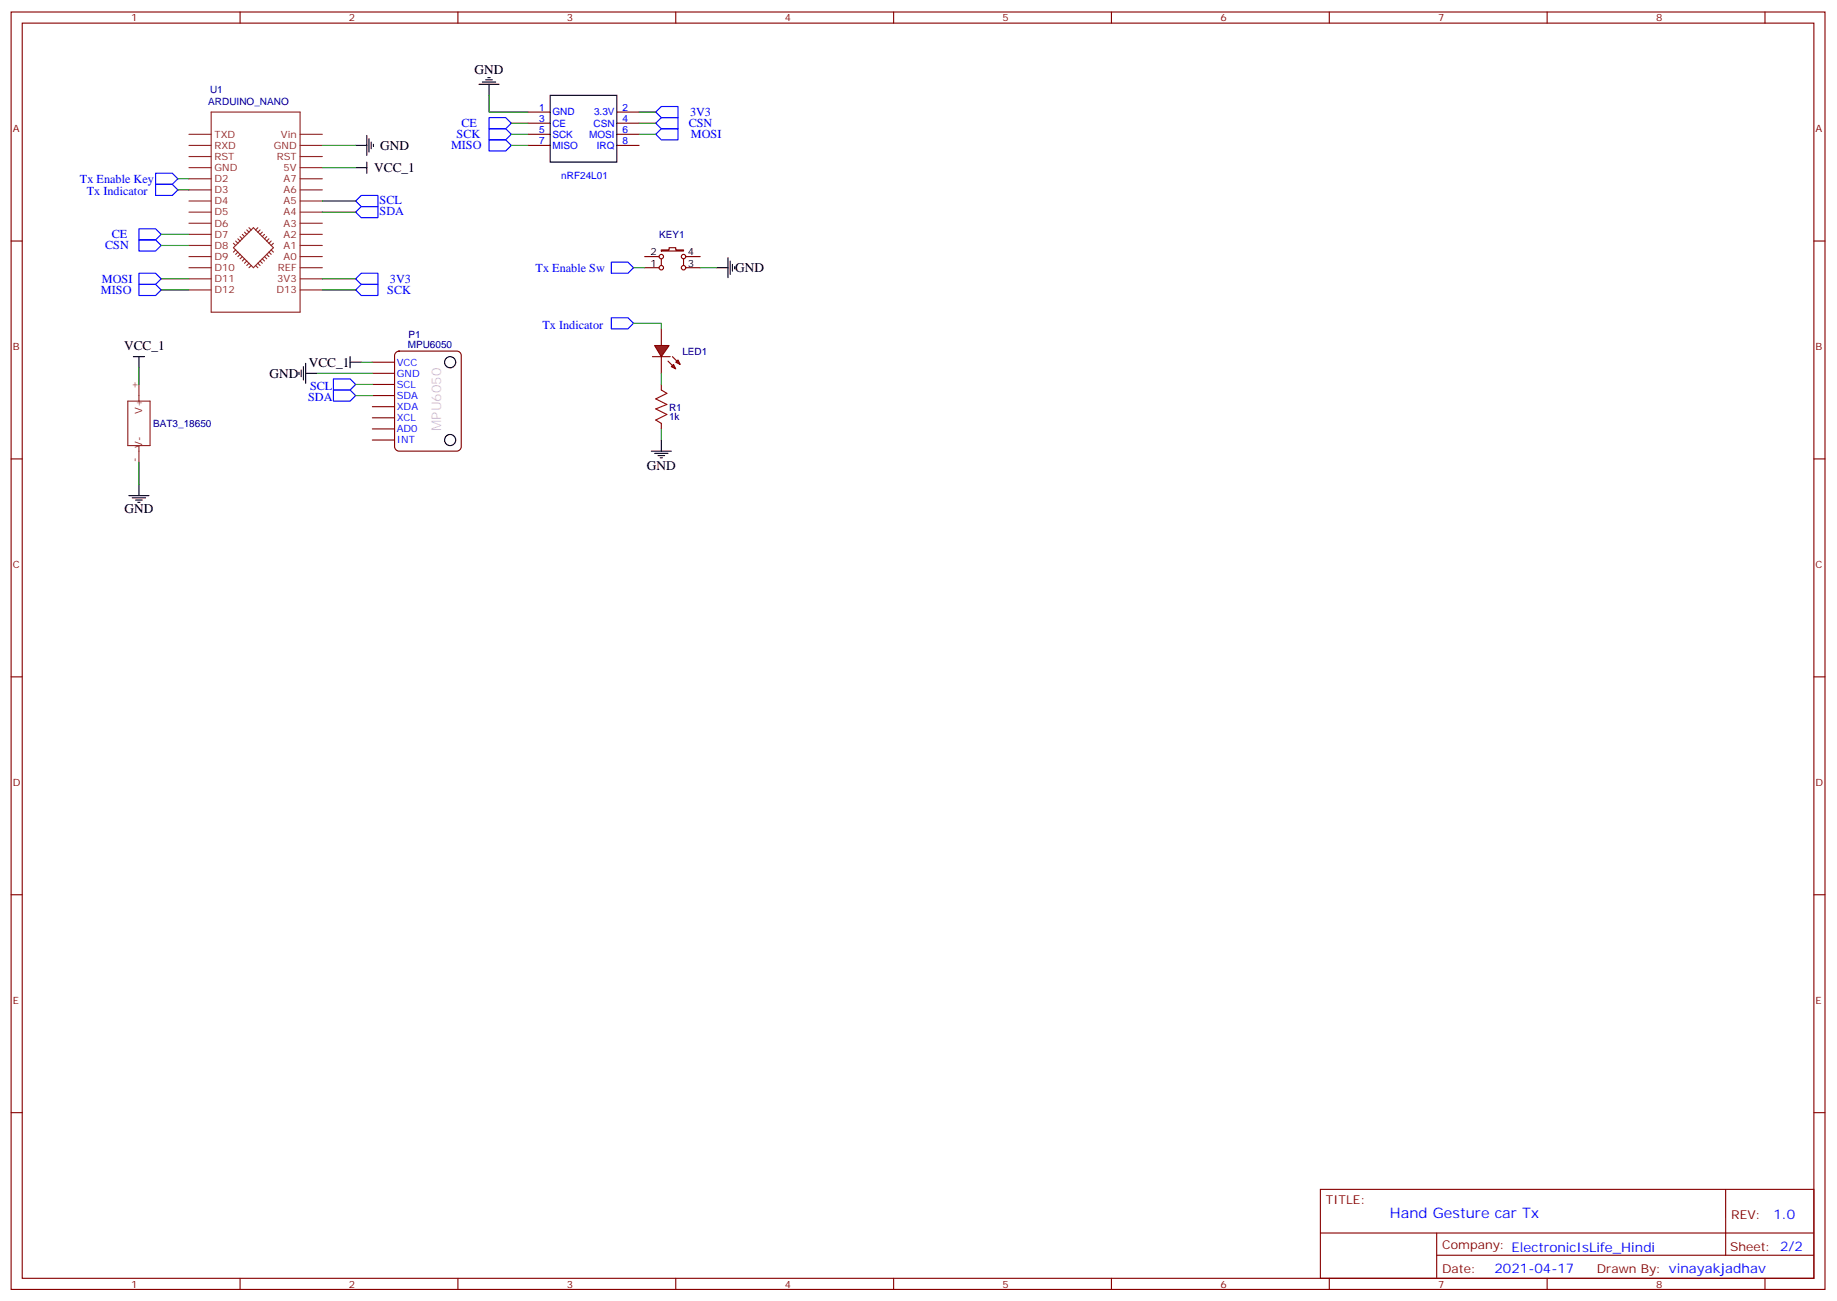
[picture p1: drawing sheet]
<svg xmlns="http://www.w3.org/2000/svg" width="583mm" height="413mm" viewBox="0 0 583 413" stroke-linecap="round" stroke-linejoin="round" font-family="sans-serif">
<g fill="none" stroke="#870000" stroke-width=".35">
<path d="M3.5 3.8h575.8v405.4h-575.8zM7.1 7.3h568.6v398.3h-568.6zM76.2 3.8v3.5M145.3 3.8v3.5M214.5 3.8v3.5M283.6 3.8v3.5M352.8 3.8v3.5M421.9 3.8v3.5M491.1 3.8v3.5M560.2 3.8v3.5M167.6 35.6h7M167.6 39.1h7"/>
<path d="M195.8 35.6h7M195.8 39.1h7M167.6 42.6h7M167.6 46.1h7M195.8 42.6h7M195.8 46.1h7M3.5 76.5h3.6M575.7 76.5h3.6M3.5 145.6h3.6M575.7 145.6h3.6M3.5 214.8h3.6M575.7 214.8h3.6"/>
<path d="M3.5 283.9h3.6M575.7 283.9h3.6M3.5 353.1h3.6M575.7 353.1h3.6M419.1 377.4h156.6v28.2h-156.6zM547.7 377.4v20.9M419.1 391.2h156.5M456 398.3h119.6M456 391.2v14.2M76.2 405.6v3.6M145.3 405.6v3.6M214.5 405.6v3.6"/>
<path d="M283.6 405.6v3.6M352.8 405.6v3.6M421.9 405.6v3.6M491.1 405.6v3.6M560.2 405.6v3.6"/>
</g>
<g fill="none" stroke="#8c2424" stroke-width=".35">
<path d="M67 35.6h28.2v63.5h-28.2zM60 56.7h7M60 53.2h7M60 49.7h7M60 46.1h7M60 42.6h7M95.2 56.7h7.1M95.2 53.2h7.1M95.2 49.7h7.1M95.2 46.1h7.1M95.2 42.6h7.1M60 77.9h7"/>
<path d="M60 74.4h7M60 70.8h7M60 67.3h7M60 63.8h7M60 60.3h7M74.1 78.6l6.3-6.4 6.4 6.4-6.4 6.3zM74.1 77.2l.7 .7M74.8 76.5l.7 .7M74.8 79.3l-.7 .7M75.5 75.8l.7 .7M76.2 75.1l.7 .7M76.9 74.4l.7 .7"/>
<path d="M77.6 73.7l.7 .7M78.3 73l.7 .7M79 72.2l.7 .8M81.8 72.2l-.7 .8M82.5 73l-.7 .7M83.3 73.7l-.8 .7M84 74.4l-.7 .7M84.7 75.1l-.7 .7M85.4 75.8l-.7 .7M86.1 79.3l.7 .7M86.1 76.5l-.7 .7M86.8 77.2l-.7 .7"/>
<path d="M95.2 77.9h7.1M95.2 74.4h7.1M95.2 70.8h7.1M95.2 67.3h7.1M95.2 63.8h7.1M95.2 60.3h7.1M60 88.5h7M60 84.9h7M60 81.4h7M60 92h7M75.5 80l-.7 .7M76.2 80.7l-.7 .7"/>
<path d="M76.9 81.4l-.7 .7M77.6 82.1l-.7 .7M78.3 82.8l-.7 .7M79 83.5l-.7 .7M79.7 84.2l-.7 .7M81.1 84.2l.7 .7M81.8 83.5l.7 .7M82.5 82.8l.8 .7M83.3 82.1l.7 .7M84 81.4l.7 .7M84.7 80.7l.7 .7M85.4 80l.7 .7"/>
<path d="M95.2 88.5h7.1M95.2 84.9h7.1M95.2 81.4h7.1M95.2 92h7.1M40.6 127.3h7v14.1h-7zM44.1 122v5.3M44.1 141.4v5.3"/>
</g>
<g fill="none" stroke="#000" stroke-width=".35">
<path d="M152 26.7h6.4M153.1 26h4.2M154.2 25.3h2.1M154.9 24.6h.7M155.2 26.7v3.6M174.6 30.3h21.2v21.1h-21.2zM112.9 53.2h3.5M112.9 46.1h3.5M116.4 43v6.3M116.4 51.4v3.6M117.1 44v4.3M117.8 45.1v2.1"/>
<path d="M118.5 45.8v.7M42.3 113.2h3.6M44.1 113.2v3.5M40.9 157.3h6.4M42 158h4.2M43 158.7h2.2M43.7 159.4h.7M44.1 153.7v3.6"/>
</g>
<g fill="none" stroke="#008700" stroke-width=".35">
<path d="M155.2 30.3v5.3h12.4M162.3 39.1h5.3M202.8 35.6h5.3M202.8 39.1h5.3M102.3 46.1h10.6M102.3 53.2h10.6M162.3 42.6h5.3M162.3 46.1h5.3M202.8 42.6h5.3M51.2 74.4h8.8M51.2 77.9h8.8M51.2 88.5h8.8"/>
<path d="M51.2 92h8.8M102.3 88.5h10.6M102.3 92h10.6M44.1 116.7v5.3M44.1 146.7v7"/>
</g>
<path d="M155.2 37.3h5.3l1.8 1.8-1.8 1.8h-5.3zM208.1 35.6l1.8-1.8h5.3v3.5h-5.3zM208.1 39.1l1.8-1.8h5.3v3.6h-5.3zM155.2 40.9h5.3l1.8 1.7-1.8 1.8h-5.3zM155.2 44.4h5.3l1.8 1.7-1.8 1.8h-5.3zM208.1 42.6l1.8-1.7h5.3v3.5h-5.3zM44.1 76.1h5.3l1.8 1.8-1.8 1.8h-5.3zM44.1 72.6h5.3l1.8 1.8-1.8 1.7h-5.3zM44.1 90.2h5.3l1.8 1.8-1.8 1.8h-5.3zM44.1 86.7h5.3l1.8 1.8-1.8 1.7h-5.3zM114.7 90.2h5.2v3.6h-5.2l-1.8-1.8zM114.7 86.7h5.2v3.5h-5.2l-1.8-1.7z" fill="none" stroke="#00f" stroke-width=".35"/>
<path d="M125.6 112l1-.6h18.4a1.41 1.41 0 0 1 1.4 1.4v28.9a1.51 1.51 0 0 1-1.4 1.5h-18.4a1.51 1.51 0 0 1-1.4-1.5v-28.9z" fill="#fff" stroke="#800000" stroke-width=".35"/>
<g fill="none" stroke="#870000" stroke-width=".35">
<path d="M209.9 79.3h2.5v-.7h2.1v.7h2.5v.4h-7.1zM204.6 84.9h4.6M204.6 81.4h4.6M209.9 82.1v2.1M217 82.1v2.1M217.7 84.9h4.5M217.7 81.4h4.5M118.2 114.9h7M118.2 118.5h7M118.2 122h7M118.2 125.5h7M118.2 129h7"/>
<path d="M118.2 132.6h7M118.2 136.1h7M118.2 139.6h7"/>
<circle cx="209.9" cy="81.4" r=".71"/>
<circle cx="209.9" cy="84.9" r=".71"/>
<circle cx="217" cy="84.9" r=".71"/>
<circle cx="217" cy="81.4" r=".71"/>
</g>
<g fill="none" stroke="#000" stroke-width=".35">
<path d="M227.5 84.9h3.6M231.1 81.8v6.3M231.8 82.8v4.3M232.5 83.9v2.1M233.2 84.6v.7M94.9 118.1v.7M95.6 117.4v2.1M96.3 116.3v4.3M97 118.5h3.5M97 115.3v6.3M111.1 114.9h3.6M111.1 113.2v3.5"/>
<path d="M209.9 139.6v3.6M206.7 143.2h6.4M207.8 143.9h4.2M208.8 144.6h2.2M209.5 145.3h.8"/>
<circle cx="142.9" cy="114.9" r="1.76"/>
<circle cx="142.9" cy="139.6" r="1.76"/>
</g>
<path d="M56.4 56.7h3.6M56.4 60.3h3.6M102.3 63.8h10.6M102.3 67.3h10.6M201.1 84.9h3.5M222.2 84.9h5.3M100.5 118.5h17.7M114.7 114.9h3.5M112.9 122h5.3M112.9 125.5h5.3" fill="none" stroke="#008700" stroke-width=".35"/>
<path d="M49.4 55h5.3l1.7 1.7-1.7 1.8h-5.3zM49.4 58.5h5.3l1.7 1.8-1.7 1.7h-5.3zM112.9 63.8l1.8-1.8h5.2v3.5h-5.2zM112.9 67.3l1.8-1.8h5.2v3.6h-5.2zM194 83.2h5.3l1.8 1.7-1.8 1.8h-5.3zM194 100.8h5.3l1.8 1.8-1.8 1.8h-5.3zM105.8 120.2h5.3l1.8 1.8-1.8 1.8h-5.3zM105.8 123.8h5.3l1.8 1.7-1.8 1.8h-5.3z" fill="none" stroke="#00f" stroke-width=".35"/>
<g fill="#f00" stroke="#870000" stroke-width=".35">
<path d="M207.8 109.6h4.6l-2.5 3.6z"/>
<path d="M207.1 113.2h5.6z"/>
</g>
<g fill="#870000" stroke="#870000" stroke-width=".35">
<path d="M213.4 113.2l1.4 1.4z"/>
<path d="M212 114.6l1.4 1.4z"/>
</g>
<g fill="#f00" stroke="#870000" stroke-width=".35">
<path d="M214.5 114.9l.7-.7 .7 1.4z"/>
<path d="M213.1 116.3l.7-.7 .7 1.5z"/>
</g>
<path d="M209.9 104.4v5.2M209.9 113.2v5.3M209.9 122v1.8M209.9 134.3v1.8" fill="none" stroke="#870000" stroke-width=".35"/>
<path d="M209.9 123.8l1.8 1-3.6 1.8 3.6 1.7-3.6 1.5 3.6 1.7-3.6 1.8 1.8 1" fill="none" stroke="#a10000" stroke-width=".35"/>
<path d="M201.1 102.6h8.8v1.8M209.9 118.5v3.5M209.9 136.1v3.5" fill="none" stroke="#008700" stroke-width=".35"/>
<text font-size="4.6" fill="#00f" x="441.2" y="386.4">Hand Gesture car Tx</text>
<g font-size="4.2">
<text x="150.6" y="23.4">GND</text>
<text x="120.6" y="47.6">GND</text>
<text x="118.8" y="54.6">VCC_1</text>
<text x="233.4" y="86.4">GND</text>
<text x="39.4" y="111.1">VCC_1</text>
<text x="85.5" y="119.9">GND</text>
<text x="98" y="116.3">VCC_1</text>
<text x="205.3" y="149.3">GND</text>
<text x="39.5" y="162.9">GND</text>
</g>
<text font-size="4.2" fill="#ccc" x="140.1" y="136.7" transform="rotate(-90 140.1 136.7)">MPU6050</text>
<g font-size="4.2" fill="#00f">
<text x="562.9" y="386.7">1.0</text>
<text x="474.4" y="404">2021-04-17</text>
</g>
<g font-size="3.9" fill="#00f">
<text x="146.5" y="40.3">CE</text>
<text x="218.6" y="40.4">CSN</text>
<text x="219" y="36.8">3V3</text>
<text x="143.2" y="47.4">MISO</text>
<text x="144.9" y="43.9">SCK</text>
<text x="219.3" y="43.9">MOSI</text>
<text x="25.4" y="58">Tx Enable Key</text>
<text x="27.5" y="62">Tx Indicator</text>
<text x="120.5" y="64.6">SCL</text>
<text x="120.5" y="68.2">SDA</text>
<text x="35.5" y="75.7">CE</text>
<text x="33.4" y="79.1">CSN</text>
<text x="32.3" y="89.8">MOSI</text>
<text x="123.8" y="89.7">3V3</text>
<text x="170" y="86.3">Tx Enable Sw</text>
<text x="32" y="93.3">MISO</text>
<text x="122.9" y="93.2">SCK</text>
<text x="172.2" y="104.4">Tx Indicator</text>
<text x="98.4" y="123.8">SCL</text>
<text x="97.8" y="127.3">SDA</text>
</g>
<g font-size="3.9" fill="#800">
<text x="420.9" y="382">TITLE:</text>
<text x="549.5" y="386.7">REV:</text>
<text x="457.8" y="396.2">Company: ElectronicIsLife_Hindi</text>
<text x="549.1" y="396.8">Sheet: 2/2</text>
<text x="457.8" y="403.9">Date:</text>
<text x="506.8" y="403.9">Drawn By: vinayakjadhav</text>
</g>
<g font-size="3.2" fill="#800">
<text x="41.6" y="6.8">1</text>
<text x="110.8" y="6.8">2</text>
<text x="179.9" y="6.8">3</text>
<text x="249.1" y="6.8">4</text>
<text x="318.2" y="6.8">5</text>
<text x="387.3" y="6.8">6</text>
<text x="456.5" y="6.8">7</text>
<text x="525.6" y="6.8">8</text>
<text x="4.1" y="41.9">A</text>
<text x="576.3" y="41.9">A</text>
<text x="4.1" y="111.1">B</text>
<text x="576.3" y="111.1">B</text>
<text x="4.1" y="180.2">C</text>
<text x="576.3" y="180.2">C</text>
<text x="4.1" y="249.3">D</text>
<text x="576.3" y="249.3">D</text>
<text x="4.1" y="318.5">E</text>
<text x="576.3" y="318.5">E</text>
<text x="41.6" y="408.6">1</text>
<text x="110.8" y="408.6">2</text>
<text x="179.9" y="408.6">3</text>
<text x="249.1" y="408.6">4</text>
<text x="318.2" y="408.6">5</text>
<text x="387.3" y="408.6">6</text>
<text x="456.5" y="408.6">7</text>
<text x="525.6" y="408.6">8</text>
</g>
<g font-size="3.2" fill="#000080">
<text x="66.7" y="29.6">U1</text>
<text x="66.1" y="33.2">ARDUINO_NANO</text>
<text x="209.2" y="75.6">KEY1</text>
<text x="129.7" y="107.3">P1</text>
<text x="129.4" y="110.3">MPU6050</text>
<text x="216.6" y="112.6">LED1</text>
<text x="212.4" y="130.3">R1</text>
<text x="48.6" y="135.6">BAT3_18650</text>
<text x="212.4" y="133.3">1k</text>
</g>
<g font-size="3.2" fill="#00f">
<text x="171.1" y="35.2">1</text>
<text x="197.6" y="35.2">2</text>
<text x="171.1" y="38.7">3</text>
<text x="175.3" y="36.6">GND</text>
<text x="175.3" y="40.1">CE</text>
<text x="188.4" y="40.1">CSN</text>
<text x="188.6" y="36.6">3.3V</text>
<text x="197.6" y="38.7">4</text>
<text x="171.1" y="42.3">5</text>
<text x="171.1" y="45.8">7</text>
<text x="175.3" y="43.7">SCK</text>
<text x="175.3" y="47.2">MISO</text>
<text x="187" y="43.7">MOSI</text>
<text x="189.4" y="47.2">IRQ</text>
<text x="197.6" y="42.3">6</text>
<text x="197.6" y="45.8">8</text>
<text x="178.2" y="56.7">nRF24L01</text>
<text x="125.9" y="119.5">GND</text>
<text x="125.9" y="116">VCC</text>
<text x="125.9" y="123">SCL</text>
<text x="125.9" y="126.6">SDA</text>
<text x="125.9" y="130.1">XDA</text>
<text x="125.9" y="133.6">XCL</text>
<text x="125.9" y="137.2">AD0</text>
<text x="126" y="140.6">INT</text>
</g>
<g font-size="3.2" fill="#8d2323">
<text x="68.1" y="47.2">RXD</text>
<text x="68.1" y="43.7">TXD</text>
<text x="86.9" y="47.2">GND</text>
<text x="89.1" y="43.7">Vin</text>
<text x="68.1" y="50.7">RST</text>
<text x="87.9" y="50.7">RST</text>
<text x="68.1" y="57.8">D2</text>
<text x="68.1" y="54.3">GND</text>
<text x="90" y="54.3">5V</text>
<text x="90" y="57.8">A7</text>
<text x="68.1" y="64.8">D4</text>
<text x="68.1" y="61.3">D3</text>
<text x="90" y="61.3">A6</text>
<text x="90" y="64.8">A5</text>
<text x="68.1" y="71.9">D6</text>
<text x="68.1" y="68.4">D5</text>
<text x="90" y="68.4">A4</text>
<text x="90" y="71.9">A3</text>
<text x="68.1" y="75.4">D7</text>
<text x="90" y="75.4">A2</text>
<text x="68.1" y="82.5">D9</text>
<text x="68.1" y="79">D8</text>
<text x="90" y="79">A1</text>
<text x="90" y="82.5">A0</text>
<text x="68.1" y="89.5">D11</text>
<text x="68.1" y="86">D10</text>
<text x="88" y="89.5">3V3</text>
<text x="88.2" y="86">REF</text>
<text x="68.1" y="93.1">D12</text>
<text x="87.7" y="93.1">D13</text>
<text x="43.7" y="123.4" transform="rotate(-90 43.7 123.4)">+</text>
<text x="45.2" y="131.3" transform="rotate(-90 45.2 131.3)">V+</text>
<text x="45.2" y="142.1" transform="rotate(-90 45.2 142.1)">V-</text>
<text x="43.7" y="146.7" transform="rotate(-90 43.7 146.7)">-</text>
</g>
<g font-size="3.2">
<text x="206.5" y="81.1">2</text>
<text x="218.4" y="81.1">4</text>
<text x="206.5" y="84.6">1</text>
<text x="218.4" y="84.6">3</text>
</g>
</svg>
